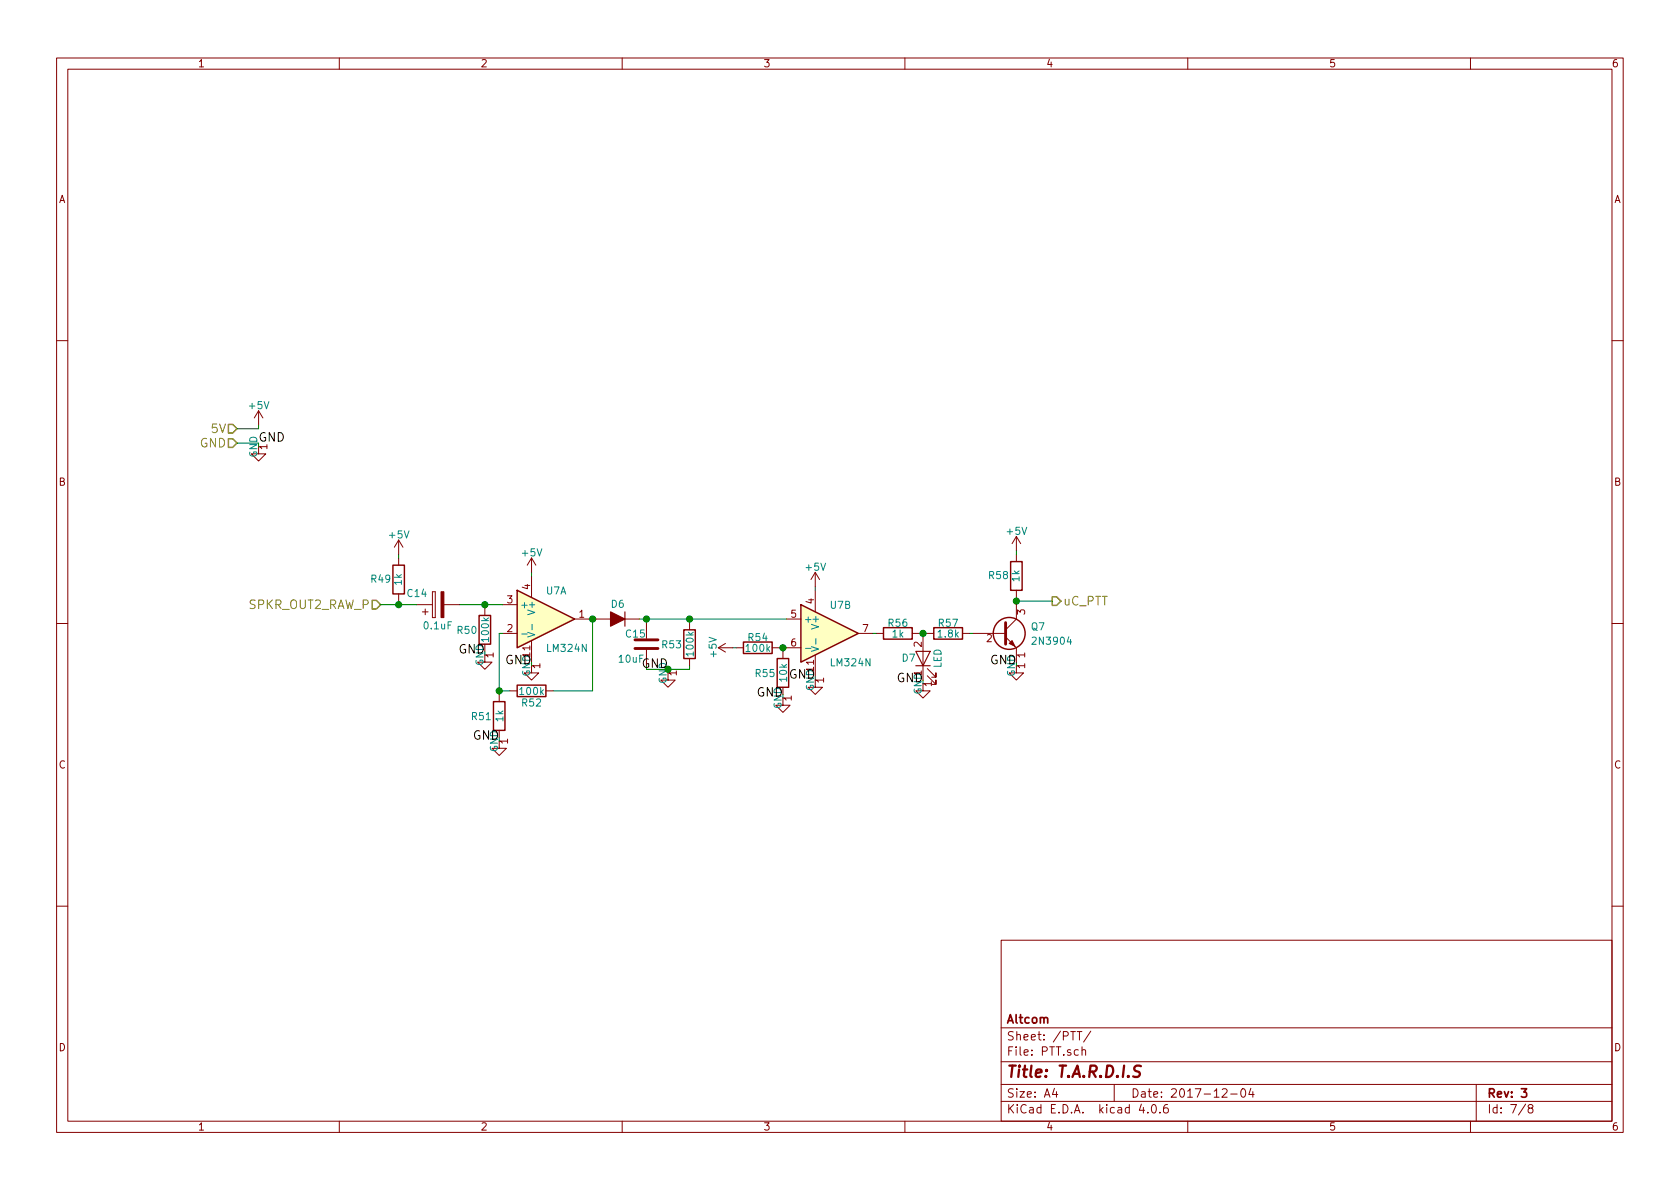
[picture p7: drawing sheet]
EESchema Schematic File Version 2
LIBS:Tardis-rescue
LIBS:power
LIBS:device
LIBS:transistors
LIBS:conn
LIBS:linear
LIBS:regul
LIBS:74xx
LIBS:cmos4000
LIBS:adc-dac
LIBS:memory
LIBS:xilinx
LIBS:microcontrollers
LIBS:dsp
LIBS:microchip
LIBS:analog_switches
LIBS:motorola
LIBS:texas
LIBS:intel
LIBS:audio
LIBS:interface
LIBS:digital-audio
LIBS:philips
LIBS:display
LIBS:cypress
LIBS:siliconi
LIBS:opto
LIBS:atmel
LIBS:contrib
LIBS:valves
LIBS:Tardis
LIBS:Tardis-cache
EELAYER 25 0
EELAYER END
$Descr A4 11693 8268
encoding utf-8
Sheet 7 8
Title "T.A.R.D.I.S"
Date "2017-12-04"
Rev "3"
Comp "Altcom"
Comment1 ""
Comment2 ""
Comment3 ""
Comment4 ""
$EndDescr
$Comp
L LM324N-RESCUE-Tardis U7
U 1 1
P 3800 4300
F 0 "U7" H 3800 4500 50  0000 L CNN
F 1 "LM324N" H 3800 4100 50  0000 L CNN
F 2 "SMD_Packages:SOIC-14_N" H 3750 4400 50  0001 C CNN
F 3 "" H 3850 4500 50  0001 C CNN
	1    3800 4300
	1    0    0    -1  
$EndComp
$Comp
L LM324N-RESCUE-Tardis U7
U 2 1
P 5775 4400
F 0 "U7" H 5775 4600 50  0000 L CNN
F 1 "LM324N" H 5775 4200 50  0000 L CNN
F 2 "SMD_Packages:SOIC-14_N" H 5725 4500 50  0001 C CNN
F 3 "" H 5825 4600 50  0001 C CNN
	2    5775 4400
	1    0    0    -1  
$EndComp
$Comp
L CP C14
U 1 1
P 3050 4200
F 0 "C14" V 3125 4275 50  0000 L CNN
F 1 "0.1uF" V 2900 4100 50  0000 L CNN
F 2 "Capacitors_THT:CP_Radial_D5.0mm_P2.00mm" H 3088 4050 50  0001 C CNN
F 3 "" H 3050 4200 50  0001 C CNN
	1    3050 4200
	0    -1   -1   0   
$EndComp
$Comp
L C C15
U 1 1
P 4500 4475
F 0 "C15" H 4350 4550 50  0000 L CNN
F 1 "10uF" H 4300 4375 50  0000 L CNN
F 2 "Capacitors_SMD:C_0603_HandSoldering" H 4538 4325 50  0001 C CNN
F 3 "" H 4500 4475 50  0001 C CNN
	1    4500 4475
	1    0    0    -1  
$EndComp
$Comp
L R R49
U 1 1
P 2775 4025
F 0 "R49" H 2900 4025 50  0000 C CNN
F 1 "1k" V 2775 4025 50  0000 C CNN
F 2 "Resistors_SMD:R_0603_HandSoldering" V 2705 4025 50  0001 C CNN
F 3 "" H 2775 4025 50  0001 C CNN
	1    2775 4025
	-1   0    0    1   
$EndComp
$Comp
L R R50
U 1 1
P 3375 4375
F 0 "R50" H 3250 4375 50  0000 C CNN
F 1 "100k" V 3375 4375 50  0000 C CNN
F 2 "Resistors_SMD:R_0603_HandSoldering" V 3305 4375 50  0001 C CNN
F 3 "" H 3375 4375 50  0001 C CNN
	1    3375 4375
	1    0    0    -1  
$EndComp
$Comp
L R R52
U 1 1
P 3700 4800
F 0 "R52" V 3780 4800 50  0000 C CNN
F 1 "100k" V 3700 4800 50  0000 C CNN
F 2 "Resistors_SMD:R_0603_HandSoldering" V 3630 4800 50  0001 C CNN
F 3 "" H 3700 4800 50  0001 C CNN
	1    3700 4800
	0    1    1    0   
$EndComp
$Comp
L R R51
U 1 1
P 3475 4975
F 0 "R51" H 3350 4975 50  0000 C CNN
F 1 "1k" V 3475 4975 50  0000 C CNN
F 2 "Resistors_SMD:R_0603_HandSoldering" V 3405 4975 50  0001 C CNN
F 3 "" H 3475 4975 50  0001 C CNN
	1    3475 4975
	1    0    0    -1  
$EndComp
$Comp
L R R53
U 1 1
P 4800 4475
F 0 "R53" H 4675 4475 50  0000 C CNN
F 1 "100k" V 4800 4475 50  0000 C CNN
F 2 "Resistors_SMD:R_0603_HandSoldering" V 4730 4475 50  0001 C CNN
F 3 "" H 4800 4475 50  0001 C CNN
	1    4800 4475
	1    0    0    -1  
$EndComp
$Comp
L R R54
U 1 1
P 5275 4500
F 0 "R54" V 5200 4500 50  0000 C CNN
F 1 "100k" V 5275 4500 50  0000 C CNN
F 2 "Resistors_SMD:R_0603_HandSoldering" V 5205 4500 50  0001 C CNN
F 3 "" H 5275 4500 50  0001 C CNN
	1    5275 4500
	0    1    1    0   
$EndComp
$Comp
L R R55
U 1 1
P 5450 4675
F 0 "R55" H 5325 4675 50  0000 C CNN
F 1 "10k" V 5450 4675 50  0000 C CNN
F 2 "Resistors_SMD:R_0603_HandSoldering" V 5380 4675 50  0001 C CNN
F 3 "" H 5450 4675 50  0001 C CNN
	1    5450 4675
	1    0    0    -1  
$EndComp
$Comp
L R R56
U 1 1
P 6250 4400
F 0 "R56" V 6175 4400 50  0000 C CNN
F 1 "1k" V 6250 4400 50  0000 C CNN
F 2 "Resistors_SMD:R_0603_HandSoldering" V 6180 4400 50  0001 C CNN
F 3 "" H 6250 4400 50  0001 C CNN
	1    6250 4400
	0    1    1    0   
$EndComp
$Comp
L R R57
U 1 1
P 6600 4400
F 0 "R57" V 6525 4400 50  0000 C CNN
F 1 "1.8k" V 6600 4400 50  0000 C CNN
F 2 "Resistors_SMD:R_0603_HandSoldering" V 6530 4400 50  0001 C CNN
F 3 "" H 6600 4400 50  0001 C CNN
	1    6600 4400
	0    1    1    0   
$EndComp
Text HLabel 2650 4200 0    60   Input ~ 0
SPKR_OUT2_RAW_P
Wire Wire Line
	2650 4200 2900 4200
Wire Wire Line
	3200 4200 3500 4200
$Comp
L GND-RESCUE-Tardis #PWR065
U 1 1
P 3700 4625
F 0 "#PWR065" H 3700 4375 50  0001 C CNN
F 1 "GND" H 3700 4475 50  0001 C CNN
F 2 "" H 3700 4625 50  0001 C CNN
F 3 "" H 3700 4625 50  0001 C CNN
	1    3700 4625
	1    0    0    -1  
$EndComp
Wire Wire Line
	3700 4625 3700 4600
$Comp
L GND-RESCUE-Tardis #PWR066
U 1 1
P 3375 4550
F 0 "#PWR066" H 3375 4300 50  0001 C CNN
F 1 "GND" H 3375 4400 50  0001 C CNN
F 2 "" H 3375 4550 50  0001 C CNN
F 3 "" H 3375 4550 50  0001 C CNN
	1    3375 4550
	1    0    0    -1  
$EndComp
$Comp
L GND-RESCUE-Tardis #PWR067
U 1 1
P 3475 5150
F 0 "#PWR067" H 3475 4900 50  0001 C CNN
F 1 "GND" H 3475 5000 50  0001 C CNN
F 2 "" H 3475 5150 50  0001 C CNN
F 3 "" H 3475 5150 50  0001 C CNN
	1    3475 5150
	1    0    0    -1  
$EndComp
Wire Wire Line
	3550 4800 3475 4800
Wire Wire Line
	3475 4400 3475 4825
Wire Wire Line
	3475 4400 3500 4400
Connection ~ 3475 4800
Wire Wire Line
	3475 5150 3475 5125
Wire Wire Line
	4100 4300 4150 4300
Wire Wire Line
	4125 4300 4125 4800
Wire Wire Line
	4125 4800 3850 4800
Wire Wire Line
	3375 4200 3375 4225
Wire Wire Line
	3375 4550 3375 4525
Connection ~ 3375 4200
Wire Wire Line
	2775 3875 2775 3850
Wire Wire Line
	2775 4200 2775 4175
Connection ~ 2775 4200
Wire Wire Line
	3700 4000 3700 3975
$Comp
L D_ALT D6
U 1 1
P 4300 4300
F 0 "D6" H 4300 4200 50  0000 C CNN
F 1 "D_ALT" H 4300 4200 50  0001 C CNN
F 2 "Diodes_SMD:D_SOD-323_HandSoldering" H 4300 4300 50  0001 C CNN
F 3 "" H 4300 4300 50  0001 C CNN
	1    4300 4300
	-1   0    0    1   
$EndComp
Connection ~ 4125 4300
Wire Wire Line
	4450 4300 5475 4300
Wire Wire Line
	4800 4300 4800 4325
Wire Wire Line
	4500 4325 4500 4300
Connection ~ 4500 4300
Wire Wire Line
	4500 4625 4500 4650
Wire Wire Line
	4500 4650 4800 4650
Wire Wire Line
	4800 4650 4800 4625
$Comp
L GND-RESCUE-Tardis #PWR068
U 1 1
P 4650 4675
F 0 "#PWR068" H 4650 4425 50  0001 C CNN
F 1 "GND" H 4650 4525 50  0001 C CNN
F 2 "" H 4650 4675 50  0001 C CNN
F 3 "" H 4650 4675 50  0001 C CNN
	1    4650 4675
	1    0    0    -1  
$EndComp
Wire Wire Line
	4650 4675 4650 4650
Connection ~ 4650 4650
Wire Wire Line
	5425 4500 5475 4500
Wire Wire Line
	5450 4525 5450 4500
Connection ~ 5450 4500
Connection ~ 4800 4300
Wire Wire Line
	5125 4500 5100 4500
$Comp
L GND-RESCUE-Tardis #PWR069
U 1 1
P 5450 4850
F 0 "#PWR069" H 5450 4600 50  0001 C CNN
F 1 "GND" H 5450 4700 50  0001 C CNN
F 2 "" H 5450 4850 50  0001 C CNN
F 3 "" H 5450 4850 50  0001 C CNN
	1    5450 4850
	1    0    0    -1  
$EndComp
Wire Wire Line
	5450 4850 5450 4825
$Comp
L GND-RESCUE-Tardis #PWR070
U 1 1
P 6425 4750
F 0 "#PWR070" H 6425 4500 50  0001 C CNN
F 1 "GND" H 6425 4600 50  0001 C CNN
F 2 "" H 6425 4750 50  0001 C CNN
F 3 "" H 6425 4750 50  0001 C CNN
	1    6425 4750
	1    0    0    -1  
$EndComp
Wire Wire Line
	5675 4725 5675 4700
Wire Wire Line
	5675 4075 5675 4100
Wire Wire Line
	6075 4400 6100 4400
$Comp
L LED D7
U 1 1
P 6425 4575
F 0 "D7" V 6425 4675 50  0000 C CNN
F 1 "LED" H 6425 4475 50  0000 C CNN
F 2 "LEDs:LED_0805_HandSoldering" H 6425 4575 50  0001 C CNN
F 3 "" H 6425 4575 50  0001 C CNN
	1    6425 4575
	0    -1   -1   0   
$EndComp
Wire Wire Line
	6400 4400 6450 4400
Wire Wire Line
	6425 4425 6425 4400
Connection ~ 6425 4400
$Comp
L GND-RESCUE-Tardis #PWR071
U 1 1
P 5675 4725
F 0 "#PWR071" H 5675 4475 50  0001 C CNN
F 1 "GND" H 5675 4575 50  0001 C CNN
F 2 "" H 5675 4725 50  0001 C CNN
F 3 "" H 5675 4725 50  0001 C CNN
	1    5675 4725
	1    0    0    -1  
$EndComp
Wire Wire Line
	6425 4750 6425 4725
Wire Wire Line
	6775 4400 6750 4400
$Comp
L GND-RESCUE-Tardis #PWR072
U 1 1
P 7075 4625
F 0 "#PWR072" H 7075 4375 50  0001 C CNN
F 1 "GND" H 7075 4475 50  0001 C CNN
F 2 "" H 7075 4625 50  0001 C CNN
F 3 "" H 7075 4625 50  0001 C CNN
	1    7075 4625
	1    0    0    -1  
$EndComp
Wire Wire Line
	7075 4625 7075 4600
Text HLabel 7325 4175 2    60   Output ~ 0
uC_PTT
Text HLabel 1650 3075 0    60   Input ~ 0
GND
$Comp
L GND-RESCUE-Tardis #PWR073
U 1 1
P 1800 3100
F 0 "#PWR073" H 1800 2850 50  0001 C CNN
F 1 "GND" H 1800 2950 50  0001 C CNN
F 2 "" H 1800 3100 50  0001 C CNN
F 3 "" H 1800 3100 50  0001 C CNN
	1    1800 3100
	1    0    0    -1  
$EndComp
Wire Wire Line
	1650 3075 1800 3075
Wire Wire Line
	1800 3075 1800 3100
$Comp
L +5V #PWR074
U 1 1
P 1800 2950
F 0 "#PWR074" H 1800 2800 50  0001 C CNN
F 1 "+5V" H 1800 3090 50  0000 C CNN
F 2 "" H 1800 2950 50  0001 C CNN
F 3 "" H 1800 2950 50  0001 C CNN
	1    1800 2950
	1    0    0    -1  
$EndComp
Text HLabel 1650 2975 0    60   Input ~ 0
5V
Wire Wire Line
	1650 2975 1800 2975
Wire Wire Line
	1800 2975 1800 2950
$Comp
L +5V #PWR075
U 1 1
P 2775 3850
F 0 "#PWR075" H 2775 3700 50  0001 C CNN
F 1 "+5V" H 2775 3990 50  0000 C CNN
F 2 "" H 2775 3850 50  0001 C CNN
F 3 "" H 2775 3850 50  0001 C CNN
	1    2775 3850
	1    0    0    -1  
$EndComp
$Comp
L +5V #PWR076
U 1 1
P 3700 3975
F 0 "#PWR076" H 3700 3825 50  0001 C CNN
F 1 "+5V" H 3700 4115 50  0000 C CNN
F 2 "" H 3700 3975 50  0001 C CNN
F 3 "" H 3700 3975 50  0001 C CNN
	1    3700 3975
	1    0    0    -1  
$EndComp
$Comp
L +5V #PWR077
U 1 1
P 5675 4075
F 0 "#PWR077" H 5675 3925 50  0001 C CNN
F 1 "+5V" H 5675 4215 50  0000 C CNN
F 2 "" H 5675 4075 50  0001 C CNN
F 3 "" H 5675 4075 50  0001 C CNN
	1    5675 4075
	1    0    0    -1  
$EndComp
$Comp
L R R58
U 1 1
P 7075 4000
F 0 "R58" H 7200 4000 50  0000 C CNN
F 1 "1k" V 7075 4000 50  0000 C CNN
F 2 "Resistors_SMD:R_0603_HandSoldering" V 7005 4000 50  0001 C CNN
F 3 "" H 7075 4000 50  0001 C CNN
	1    7075 4000
	-1   0    0    1   
$EndComp
$Comp
L +5V #PWR078
U 1 1
P 7075 3825
F 0 "#PWR078" H 7075 3675 50  0001 C CNN
F 1 "+5V" H 7075 3965 50  0000 C CNN
F 2 "" H 7075 3825 50  0001 C CNN
F 3 "" H 7075 3825 50  0001 C CNN
	1    7075 3825
	1    0    0    -1  
$EndComp
Wire Wire Line
	7075 3825 7075 3850
Wire Wire Line
	7075 4150 7075 4200
Wire Wire Line
	7075 4175 7325 4175
Connection ~ 7075 4175
$Comp
L +5V #PWR079
U 1 1
P 5100 4500
F 0 "#PWR079" H 5100 4350 50  0001 C CNN
F 1 "+5V" H 5100 4640 50  0000 C CNN
F 2 "" H 5100 4500 50  0001 C CNN
F 3 "" H 5100 4500 50  0001 C CNN
	1    5100 4500
	0    -1   -1   0   
$EndComp
$Comp
L Q_NPN_EBC Q7
U 1 1
P 6975 4400
F 0 "Q7" H 7175 4450 50  0000 L CNN
F 1 "2N3904" H 7175 4350 50  0000 L CNN
F 2 "TO_SOT_Packages_THT:TO-92_Molded_Narrow" H 7175 4500 50  0001 C CNN
F 3 "" H 6975 4400 50  0001 C CNN
	1    6975 4400
	1    0    0    -1  
$EndComp
Text Label 1800 3075 0    60   ~ 0
GND
Text Label 3375 4550 2    60   ~ 0
GND
Text Label 3475 5150 2    60   ~ 0
GND
Text Label 3700 4625 2    60   ~ 0
GND
Text Label 4650 4650 2    60   ~ 0
GND
Text Label 5450 4850 2    60   ~ 0
GND
Text Label 5675 4725 2    60   ~ 0
GND
Text Label 6425 4750 2    60   ~ 0
GND
Text Label 7075 4625 2    60   ~ 0
GND
$EndSCHEMATC
